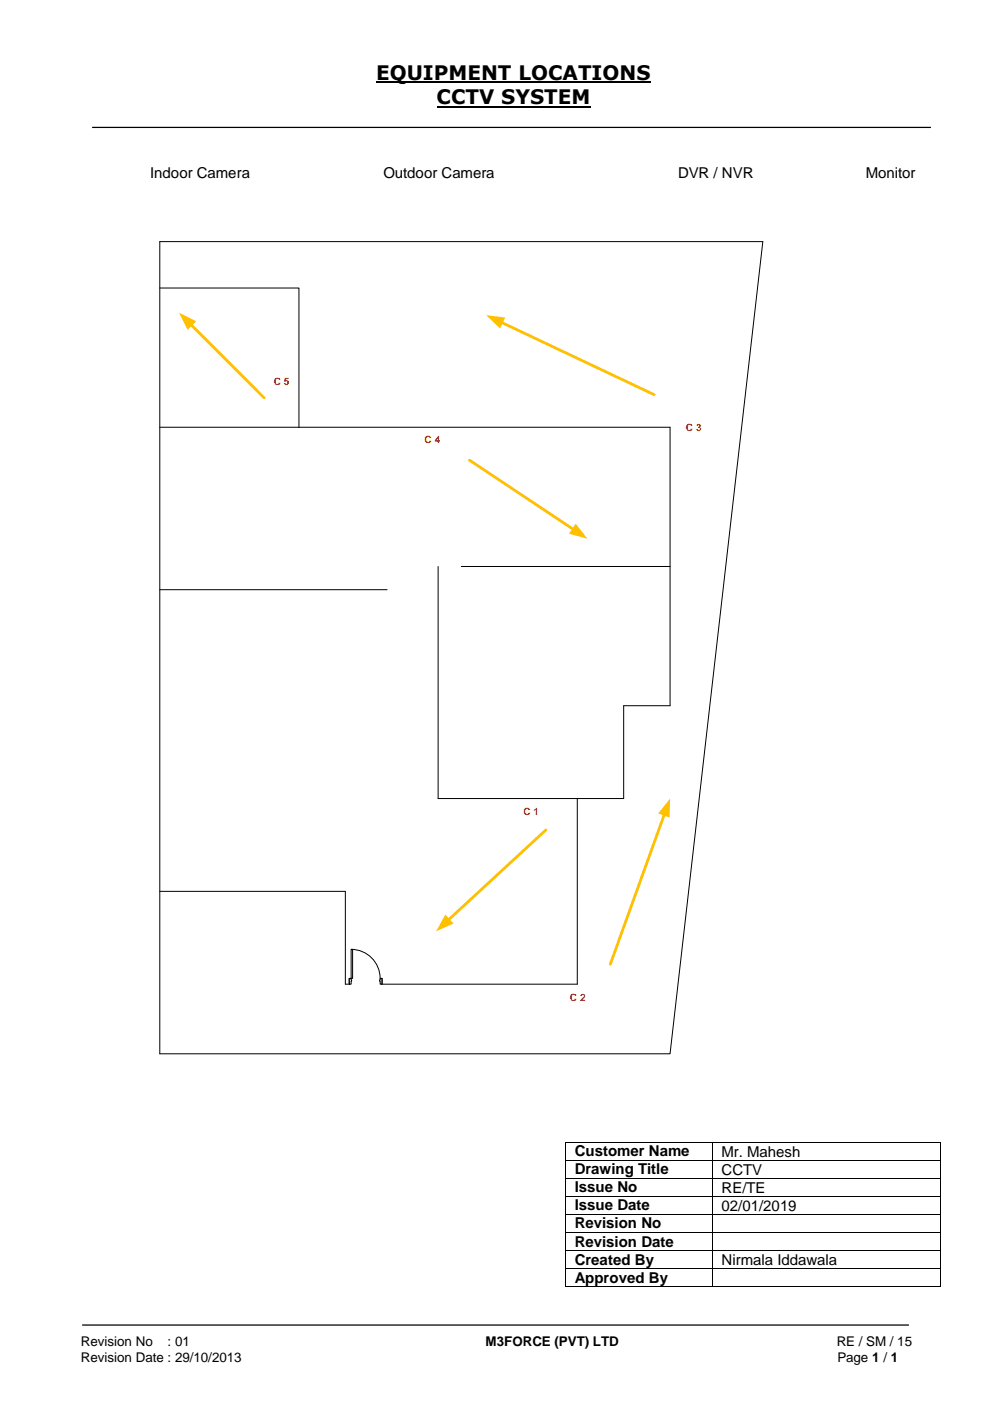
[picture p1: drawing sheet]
<svg xmlns="http://www.w3.org/2000/svg" width="210mm" height="297mm" viewBox="0 0 210 297" stroke-linecap="round" stroke-linejoin="round" font-family="sans-serif">
<path d="M79.7 17.4h58.2M92.6 22.6h32.6" fill="none" stroke="#000" stroke-width=".42"/>
<path d="M19.5 27h177.8M17.4 280.8h175.3" fill="none" stroke="#000" stroke-width=".26"/>
<path d="M33.9 51.2h127.8l-19.7 172.1h-108.1zM33.9 61h29.5v29.6M33.9 90.6h108.1v59h-9.8v19.6h-9.8v39.4h-49.2v-19.7h-39.3M33.9 125h48.2M92.9 120.1v49.1h29.5M97.8 120.1h44.2" fill="none" stroke="#000" stroke-width=".21"/>
<path d="M106.3 68.3l32.3 15.3" fill="none" stroke="#ffc000" stroke-width=".59"/>
<path d="M103.1 66.8l4 .5-1.1 2.3z" fill="#ffc000"/>
<path d="M40.5 68.8l15.5 15.5" fill="none" stroke="#ffc000" stroke-width=".59"/>
<path d="M38 66.3l3.6 1.8-1.8 1.8z" fill="#ffc000"/>
<path d="M99.5 97.5l22.1 14.7" fill="none" stroke="#ffc000" stroke-width=".59"/>
<path d="M122 111l2.5 3.2-3.9-1.1z" fill="#ffc000"/>
<path d="M115.7 175.9l-20.7 19.1" fill="none" stroke="#ffc000" stroke-width=".59"/>
<path d="M94.4 193.8l1.7 1.9-3.7 1.7z" fill="#ffc000"/>
<path d="M140.8 172.5l-11.4 31.9" fill="none" stroke="#ffc000" stroke-width=".59"/>
<path d="M142 169.2l-.1 4.1-2.4-.9z" fill="#ffc000"/>
<path d="M74 207.3h7v1.3h-7z" fill-rule="evenodd" fill="#fff"/>
<path d="M74 207.3h7v1.3h-7z" fill="none" stroke="#fff" stroke-width=".21"/>
<path d="M74 207.4h.4v1.2h-.4zM80.6 207.4v1.2h.4v-1.2z" fill-rule="evenodd" fill="#fff"/>
<path d="M74.4 207.7v-.3h-.4v1.2h.4v-.6M80.6 207.7v-.3h.4v1.2h-.4v-.6" fill="none" stroke="#000" stroke-width=".21"/>
<path d="M74.4 207.7l.1 .3zM80.5 207.7l.1 .3z" fill-rule="evenodd" fill="#fff"/>
<path d="M74 207.4v1.2M74.4 207.7v.3M74.4 201.2a6.1 6.1 0 0 1 6.2 6.2M80.6 207.7v.3M81 207.4v1.2" fill="none" stroke="#000" stroke-width=".21"/>
<path d="M74.4 201.2h.3v6.2h-.3z" fill-rule="evenodd" fill="#fff"/>
<g fill="none" stroke="#000" stroke-width=".21">
<path d="M74.4 201.2h.3v6.2h-.3zM119.9 242.1v3.7M119.9 246v3.6M119.9 249.8v3.7M119.9 253.7v3.6M119.9 257.5v3.6M120 242.1h31M120 245.9h31M120 249.7h31M120 253.6h31M120 257.4h31M151 242.1v3.7"/>
<path d="M151 246v3.6M151 249.8v3.7M151 253.7v3.6M151 257.5v3.6M151.1 242.1h48.1M151.1 245.9h48.1M151.1 249.7h48.1M151.1 253.6h48.1M151.1 257.4h48.1M199.3 242.1v3.7M199.3 246v3.6M199.3 249.8v3.7"/>
<path d="M199.3 253.7v3.6M199.3 257.5v3.6M119.9 261.3v3.7M119.9 265.1v3.7M119.9 268.9v3.7M120 261.2h31M120 265h31M120 268.9h31M120 272.7h31M151 261.3v3.7M151 265.1v3.7M151 268.9v3.7"/>
<path d="M151.1 261.2h48.1M151.1 265h48.1M151.1 268.9h48.1M151.1 272.7h48.1M199.3 261.3v3.7M199.3 265.1v3.7M199.3 268.9v3.7"/>
</g>
<g fill="#000">
<path d="M119.8 242h.2v.1h-.2z" fill-rule="evenodd"/>
<path d="M119.8 242h.2v.1h-.2z" fill-rule="evenodd"/>
<path d="M119.8 245.8h.2v.2h-.2z" fill-rule="evenodd"/>
<path d="M119.8 249.6h.2v.2h-.2z" fill-rule="evenodd"/>
<path d="M119.8 253.5h.2v.2h-.2z" fill-rule="evenodd"/>
<path d="M119.8 257.3h.2v.2h-.2z" fill-rule="evenodd"/>
<path d="M151 242h.1v.1h-.1z" fill-rule="evenodd"/>
<path d="M151 245.8h.1v.2h-.1z" fill-rule="evenodd"/>
<path d="M151 249.6h.1v.2h-.1z" fill-rule="evenodd"/>
<path d="M151 253.5h.1v.2h-.1z" fill-rule="evenodd"/>
<path d="M151 257.3h.1v.2h-.1z" fill-rule="evenodd"/>
<path d="M199.2 242h.2v.1h-.2z" fill-rule="evenodd"/>
<path d="M199.2 242h.2v.1h-.2z" fill-rule="evenodd"/>
<path d="M199.2 245.8h.2v.2h-.2z" fill-rule="evenodd"/>
<path d="M199.2 249.6h.2v.2h-.2z" fill-rule="evenodd"/>
<path d="M199.2 253.5h.2v.2h-.2z" fill-rule="evenodd"/>
<path d="M199.2 257.3h.2v.2h-.2z" fill-rule="evenodd"/>
<path d="M119.8 261.1h.2v.2h-.2z" fill-rule="evenodd"/>
<path d="M119.8 265h.2v.1h-.2z" fill-rule="evenodd"/>
<path d="M119.8 268.8h.2v.1h-.2z" fill-rule="evenodd"/>
<path d="M119.8 272.6h.2v.2h-.2z" fill-rule="evenodd"/>
<path d="M119.8 272.6h.2v.2h-.2z" fill-rule="evenodd"/>
<path d="M151 261.1h.1v.2h-.1z" fill-rule="evenodd"/>
<path d="M151 265h.1v.1h-.1z" fill-rule="evenodd"/>
<path d="M151 268.8h.1v.1h-.1z" fill-rule="evenodd"/>
<path d="M151 272.6h.1v.2h-.1z" fill-rule="evenodd"/>
<path d="M199.2 261.1h.2v.2h-.2z" fill-rule="evenodd"/>
<path d="M199.2 265h.2v.1h-.2z" fill-rule="evenodd"/>
<path d="M199.2 268.8h.2v.1h-.2z" fill-rule="evenodd"/>
<path d="M199.2 272.6h.2v.2h-.2z" fill-rule="evenodd"/>
<path d="M199.2 272.6h.2v.2h-.2z" fill-rule="evenodd"/>
</g>
<g font-size="4.2">
<text x="79.7" y="16.9">EQUIPMENT LOCATIONS</text>
<text x="92.6" y="22.1">CCTV SYSTEM</text>
</g>
<g font-size="3.2">
<text x="31.8" y="37.7">Indoor Camera</text>
<text x="81.3" y="37.7">Outdoor Camera</text>
<text x="143.7" y="37.7">DVR / NVR</text>
<text x="183.6" y="37.7">Monitor</text>
<text x="121.8" y="245.1">Customer Name</text>
<text x="152.9" y="245.1">Mr. Mahesh</text>
<text x="121.8" y="248.9">Drawing Title</text>
<text x="152.9" y="249">CCTV</text>
<text x="121.8" y="252.7">Issue No</text>
<text x="121.8" y="256.5">Issue Date</text>
<text x="152.9" y="252.8">RE/TE</text>
<text x="152.9" y="256.6">02/01/2019</text>
<text x="121.8" y="260.3">Revision No</text>
<text x="121.8" y="264.2">Revision Date</text>
<text x="121.8" y="268">Created By</text>
<text x="152.9" y="268.1">Nirmala Iddawala</text>
<text x="121.8" y="271.9">Approved By</text>
</g>
<g font-size="2.8">
<text x="17.1" y="285.4">Revision No</text>
<text x="35.5" y="285.4">: 01</text>
<text x="102.9" y="285.4">M3FORCE (PVT) LTD</text>
<text x="177.4" y="285.4">RE / SM / 15</text>
<text x="17.1" y="288.6">Revision Date : 29/10/2013</text>
<text x="177.5" y="288.6">Page 1 / 1</text>
</g>
<g font-size="2.1" fill="#f00">
<text x="58" y="81.7">C 5</text>
<text x="90" y="94">C 4</text>
<text x="145.4" y="91.2">C 3</text>
<text x="110.9" y="172.7">C 1</text>
<text x="120.8" y="212.1">C 2</text>
</g>
</svg>
